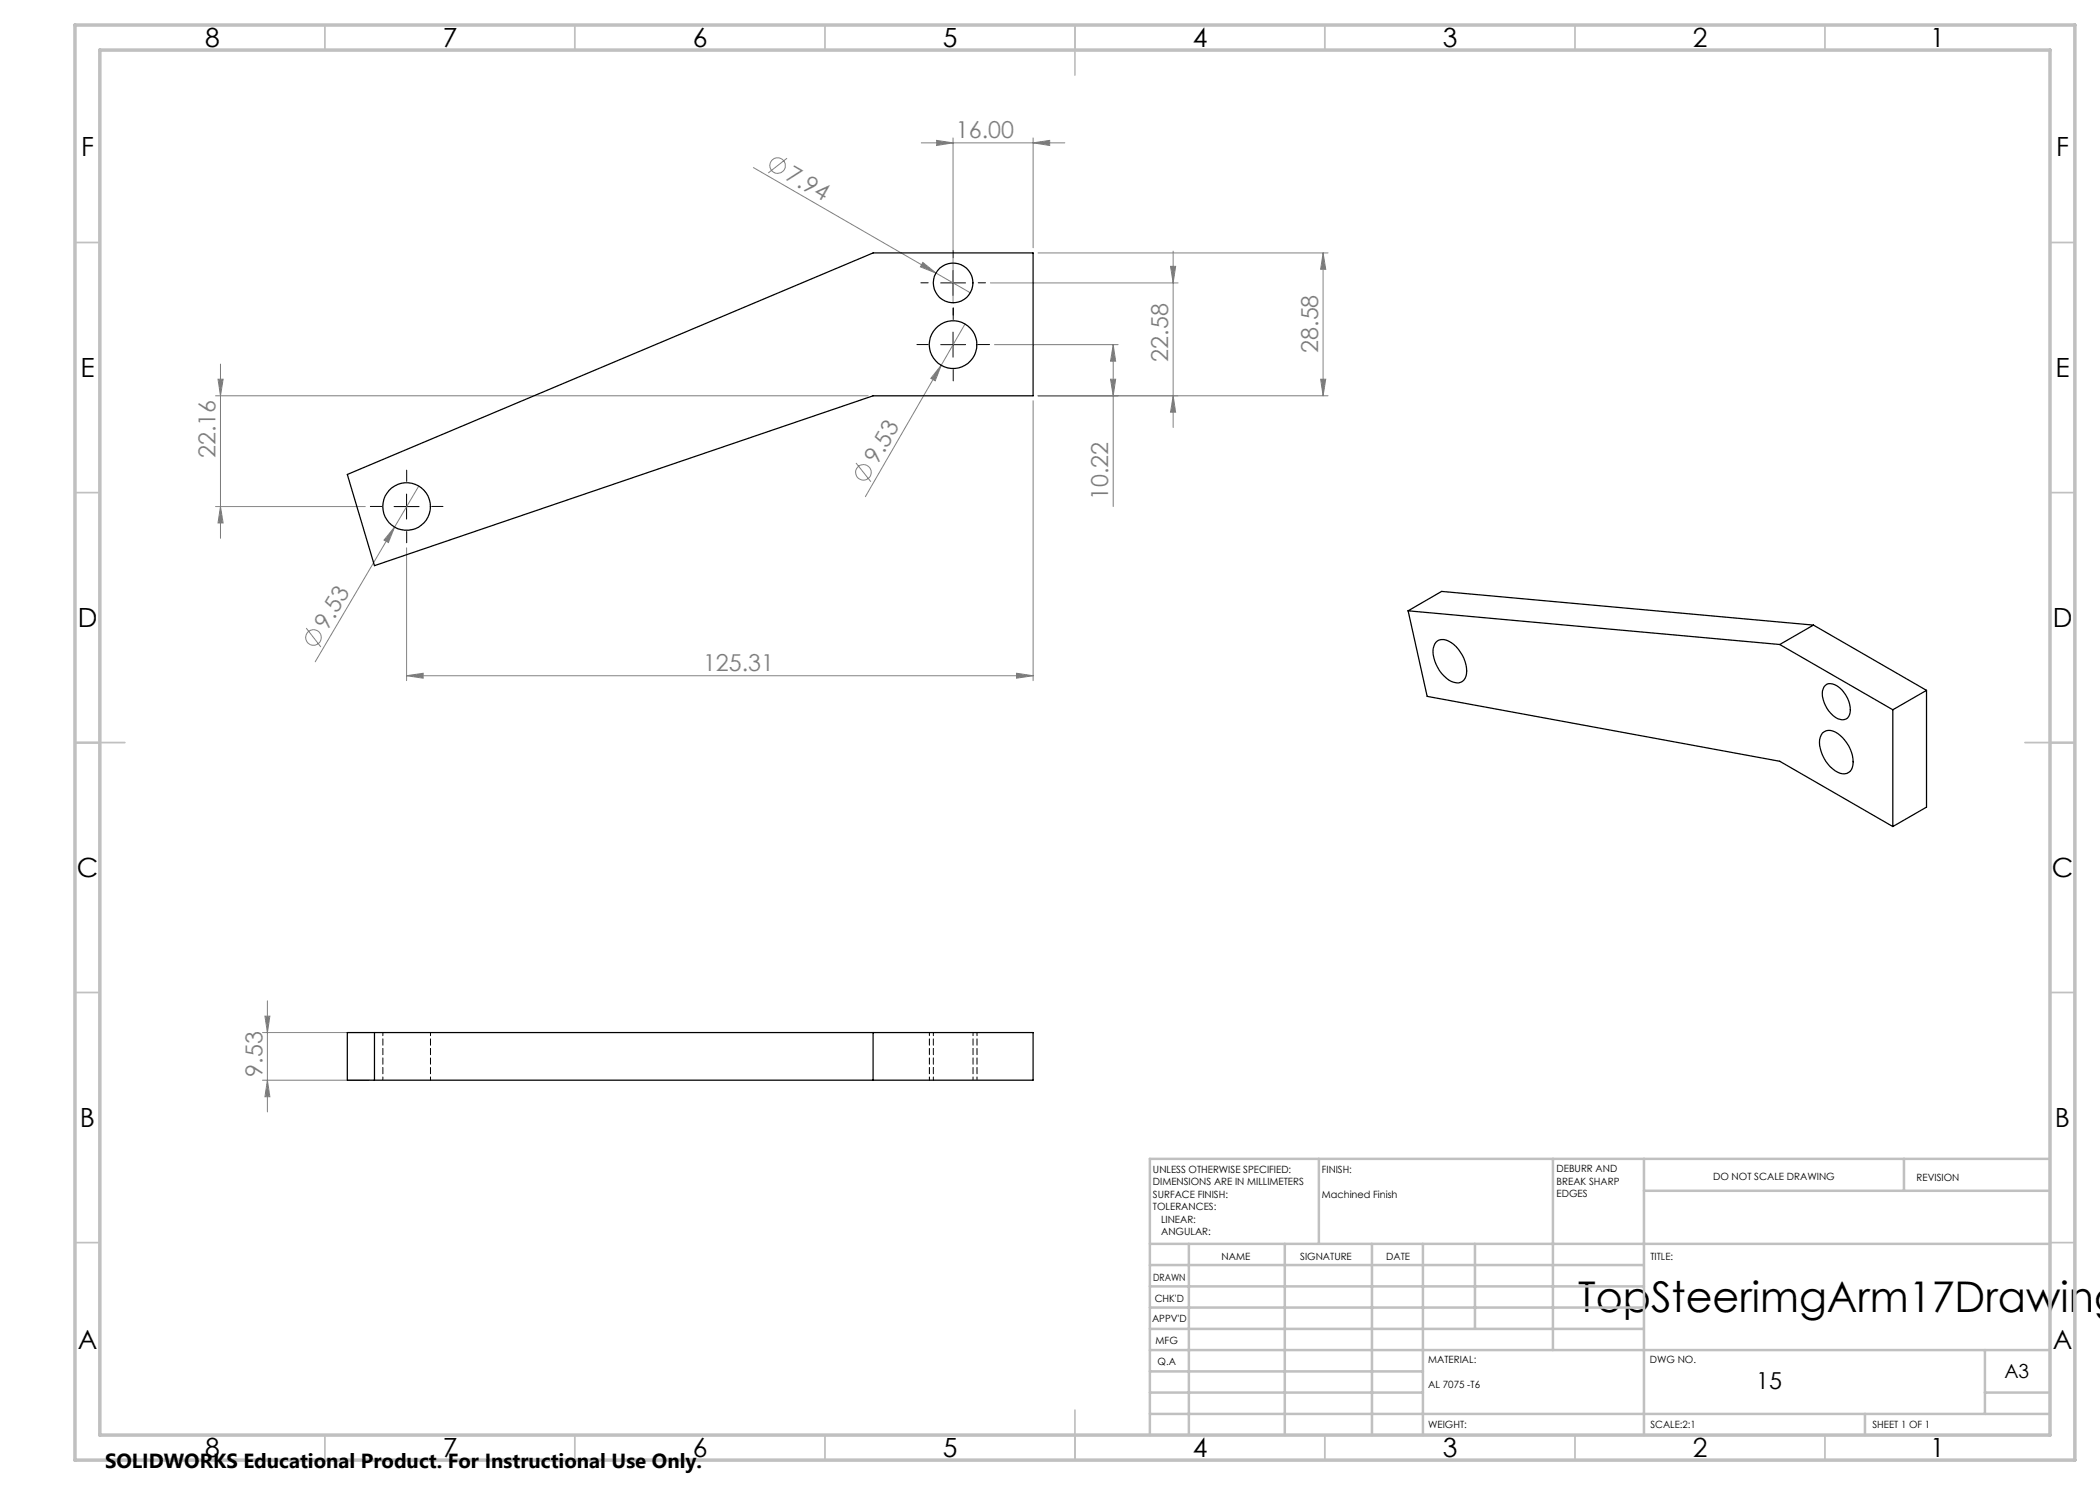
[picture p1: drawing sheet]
<svg xmlns="http://www.w3.org/2000/svg" width="420mm" height="297mm" viewBox="0 0 420 297" stroke-linecap="round" stroke-linejoin="round" font-family="sans-serif">
<g fill="none" stroke="#808080" stroke-width=".2">
<path d="M150.7 33.5l36.5 21.1M157.4 31.6l-3.8 3M184.3 28.6h28.7M187.3 28.1l3.3 .5-3.3 .5zM190.6 27.6v33.1M206.6 28.6l3.3-.5v1zM206.6 27.6v22M184.6 52.5l2.6 2.1-3.1-1.2zM187.2 54.6l6.9 4M198.1 56.6h37.5M207.6 50.6h58M234.1 53.3h1l-.5 3.3z"/>
<path d="M234.6 50.2v35.3M264.6 50.6l.5 3.3h-1zM264.6 50.6v28.6M43.1 79.2h130.5M43.6 75.8h1l-.5 3.4zM44.1 72.8v34.9M188.2 73.1l-1.2 3.1-.8-.5zM188.2 73.1l-15.1 26.2M193 64.8l-4.8 8.3M198.9 68.9h24.7M207.6 79.2h58M222.1 75.8h1l-.5 3.4z"/>
<path d="M222.6 68.9l.5 3.3h-1zM222.6 68.9v32.4M234.6 79.2l.5 3.2h-1zM264.1 75.8h1l-.5 3.4zM83.7 97.2l-20.7 35.2M171.2 92.6l3 3.7M206.6 80.1v56M43.1 101.3h30M44.1 101.3l.5 3.3h-1zM78.9 105.4l-1.2 3.1-.9-.5zM81.3 109.6v26.5M61.2 125.6l3 3.8"/>
<path d="M81.3 135.1l3.3-.4v.9zM81.3 135.1h125.3M203.3 134.7l3.3 .4-3.3 .5zM52.5 206.5h21.4M52.5 216h21.4M53 203.2h1l-.5 3.3zM53.5 200.2v22.2M53.5 216l.5 3.4h-1z"/>
<circle cx="155.5" cy="33.1" r="1.55"/>
<circle cx="172.7" cy="94.5" r="1.56"/>
<circle cx="62.7" cy="127.5" r="1.56"/>
</g>
<path d="M185.6 56.6h-1.4M190.6 51.6v-1.5M195.6 56.6h1.5M185.6 68.9h-2.2M190.6 61.6v1.4M190.6 63.9v-2.2M190.6 73.9v2.3M195.6 68.9h2.3M81.3 96.3v-2.3M76.3 101.3h-2.2M81.3 106.3v2.3M86.3 101.3h2.3" fill="none" stroke="#000" stroke-width=".2" stroke-dasharray="15.2 1.3 1.3 1.3"/>
<path d="M188.1 56.6h5M190.6 54.1v5M188.1 68.9h5M190.6 66.4v5M81.3 98.8v5M78.8 101.3h5" fill="none" stroke="#000" stroke-width=".2"/>
<g fill="none" stroke="#c0c0c0" stroke-width=".35">
<path d="M65 5v5M115 5v5M165 5v5M215 5v10M265 5v5M315 5v5M365 5v5M15 48.5h5M410 48.5h5M15 98.5h5M410 98.5h5M15 148.5h10"/>
<path d="M405 148.5h10M15 198.5h5M410 198.5h5M15 248.5h5M410 248.5h5M65 287v5M115 287v5M165 287v5M215 282v10M265 287v5M315 287v5M365 287v5"/>
</g>
<g fill="none" stroke="#c0c0c0" stroke-width=".5">
<path d="M263.8 231.8v17M310.6 231.8v38.2M328.8 231.8v55.2M328.8 238.2h81.2M380.8 231.8v6.4M410 231.8h-180v55.2M230 248.8h180M230 257.3h98.8M230 253h98.8M237.8 248.8v38.2M257 248.8v38.2M274.4 248.8v38.2"/>
<path d="M284.6 248.8v38.2M295 248.8v17M230 265.8h98.8M230 261.5h98.8M230 278.5h54.6M230 274.3h54.6M230 270h180M397 278.5h13M397 270v12.8M230 282.8h180M373 282.8v4.2"/>
</g>
<path d="M15 5h400v287h-400zM20 10h390v277h-390z" fill="none" stroke="#c0c0c0" stroke-width=".7"/>
<g fill="#808080">
<path d="M184.6 52.5l2.6 2.1-3.1-1.2z"/>
<path d="M78.9 105.4l-1.2 3.1-.9-.5z"/>
<path d="M188.2 73.1l-1.2 3.1-.8-.5z"/>
<path d="M264.1 75.8h1l-.5 3.4zM264.6 50.6l.5 3.3h-1z"/>
<path d="M44.1 101.3l.5 3.3h-1zM43.6 75.8h1l-.5 3.4z"/>
<path d="M53 203.2h1l-.5 3.3zM53.5 216l.5 3.4h-1z"/>
<path d="M222.6 68.9l.5 3.3h-1zM222.1 75.8h1l-.5 3.4zM234.1 53.3h1l-.5 3.3zM234.6 79.2l.5 3.2h-1z"/>
<path d="M81.3 135.1l3.3-.4v.9zM203.3 134.7l3.3 .4-3.3 .5zM187.3 28.1l3.3 .5-3.3 .5zM206.6 28.6l3.3-.5v1z"/>
</g>
<g fill="none" stroke="#000" stroke-width=".25">
<path d="M69.5 94.9l105.1-44.3h32v28.6h-32l-99.7 33.9zM281.6 122.2l74.4 6.7M281.6 122.2l3.8 17.1 70.6 13 22.6 13M281.6 122.2l6.7-3.9 74.4 6.7M287.2 128.4a2.22 2.22 0 0 1 3 .1 6.9 6.9 0 0 1 3 6.8 1.93 1.93 0 0 1-3 1 7.3 7.3 0 0 1-3.6-6.6zM356 128.9l22.6 13.1M362.7 125l-6.7 3.9M362.7 125l22.6 13.1M365.1 137.1a2.15 2.15 0 0 1 2.8 .5 5.6 5.6 0 0 1 2 5.3 1.74 1.74 0 0 1-2.9 .5 6.2 6.2 0 0 1-2.5-5.2zM385.3 138.1l-6.7 3.9M385.3 138.1v23.3l-6.7 3.9M364.5 146.6a2.5 2.5 0 0 1 3.5 .5 6.5 6.5 0 0 1 2.3 6.8 2.15 2.15 0 0 1-3.3 .3 7.4 7.4 0 0 1-3.1-6.3z"/>
<path d="M378.6 142v23.3M69.5 206.5h137.1v9.5h-137.1zM74.9 206.5v9.5M174.6 206.5v9.5"/>
<circle cx="190.6" cy="56.6" r="4"/>
<circle cx="190.6" cy="68.9" r="4.8"/>
<circle cx="81.3" cy="101.3" r="4.8"/>
</g>
<path d="M76.6 206.5v9.5M86.1 216v-9.5M185.9 206.5v9.5M186.7 206.5v9.5M194.6 216v-9.5M195.4 216v-9.5" fill="none" stroke="#000" stroke-width=".2" stroke-dasharray="1.3 .6" stroke-dashoffset=".6"/>
<text font-size="8.5" x="315.6" y="262.4">TopSteerimgArm17Drawing</text>
<g font-size="5.3">
<text x="41" y="9.5">8</text>
<text x="88.5" y="9.5">7</text>
<text x="138.5" y="9.5">6</text>
<text x="188.5" y="9.5">5</text>
<text x="238.5" y="9.5">4</text>
<text x="288.5" y="9.5">3</text>
<text x="338.5" y="9.5">2</text>
<text x="386" y="9.5">1</text>
<text x="16.2" y="31.3">F</text>
<text x="411.2" y="31.3">F</text>
<text x="16.1" y="75.5">E</text>
<text x="411.1" y="75.5">E</text>
<text x="15.5" y="125.5">D</text>
<text x="410.5" y="125.5">D</text>
<text x="15.4" y="175.5">C</text>
<text x="410.4" y="175.5">C</text>
<text x="16" y="225.5">B</text>
<text x="411" y="225.5">B</text>
<text x="15.5" y="269.8">A</text>
<text x="410.5" y="269.8">A</text>
<text x="41" y="291.5">8</text>
<text x="88.5" y="291.5">7</text>
<text x="138.5" y="291.5">6</text>
<text x="188.5" y="291.5">5</text>
<text x="238.5" y="291.5">4</text>
<text x="288.5" y="291.5">3</text>
<text x="338.5" y="291.5">2</text>
<text x="386" y="291.5">1</text>
</g>
<g font-size="4.7" fill="#808080">
<text x="191.2" y="27.5">16.00</text>
<text x="156.9" y="35.9" transform="rotate(30 156.9 35.9)">7.94</text>
<text x="263.6" y="70.6" transform="rotate(-90 263.6 70.6)">28.58</text>
<text x="233.6" y="72.3" transform="rotate(-90 233.6 72.3)">22.58</text>
<text x="43.1" y="91.6" transform="rotate(-90 43.1 91.6)">22.16</text>
<text x="175.5" y="93.1" transform="rotate(-60 175.5 93.1)">9.53</text>
<text x="221.6" y="100" transform="rotate(-90 221.6 100)">10.22</text>
<text x="65.5" y="126.1" transform="rotate(-60 65.5 126.1)">9.53</text>
<text x="140.6" y="134.1">125.31</text>
<text x="52.5" y="215.4" transform="rotate(-90 52.5 215.4)">9.53</text>
</g>
<text font-size="4.7" x="351.3" y="277.9">15</text>
<text font-size="4.1" x="21" y="293.7">SOLIDWORKS Educational Product. For Instructional Use Only.</text>
<text font-size="3.9" x="400.9" y="275.5">A3</text>
<g font-size="2">
<text x="230.6" y="234.6">UNLESS OTHERWISE SPECIFIED:</text>
<text x="230.6" y="237.1">DIMENSIONS ARE IN MILLIMETERS</text>
<text x="230.6" y="239.6">SURFACE FINISH:</text>
<text x="264.4" y="234.6">FINISH:</text>
<text x="264.4" y="239.6">Machined Finish</text>
<text x="311.3" y="234.5">DEBURR AND</text>
<text x="311.3" y="237">BREAK SHARP</text>
<text x="311.3" y="239.5">EDGES</text>
<text x="342.6" y="236">DO NOT SCALE DRAWING</text>
<text x="383.3" y="236.2">REVISION</text>
<text x="230.6" y="242.1">TOLERANCES:</text>
<text x="232.2" y="244.6">LINEAR:</text>
<text x="232.2" y="247.1">ANGULAR:</text>
<text x="244.3" y="252">NAME</text>
<text x="260" y="251.9">SIGNATURE</text>
<text x="277.2" y="251.9">DATE</text>
<text x="330.1" y="251.9">TITLE:</text>
<text x="230.6" y="256.1">DRAWN</text>
<text x="230.9" y="260.3">CHK'D</text>
<text x="230.4" y="264.4">APPV'D</text>
<text x="231.1" y="268.8">MFG</text>
<text x="231.5" y="273">Q.A</text>
<text x="285.6" y="272.5">MATERIAL:</text>
<text x="330" y="272.5">DWG NO.</text>
<text x="285.6" y="277.5">AL 7075 -T6</text>
<text x="285.6" y="285.5">WEIGHT:</text>
<text x="330.1" y="285.6">SCALE:2:1</text>
<text x="374.5" y="285.6">SHEET 1 OF 1</text>
</g>
</svg>
